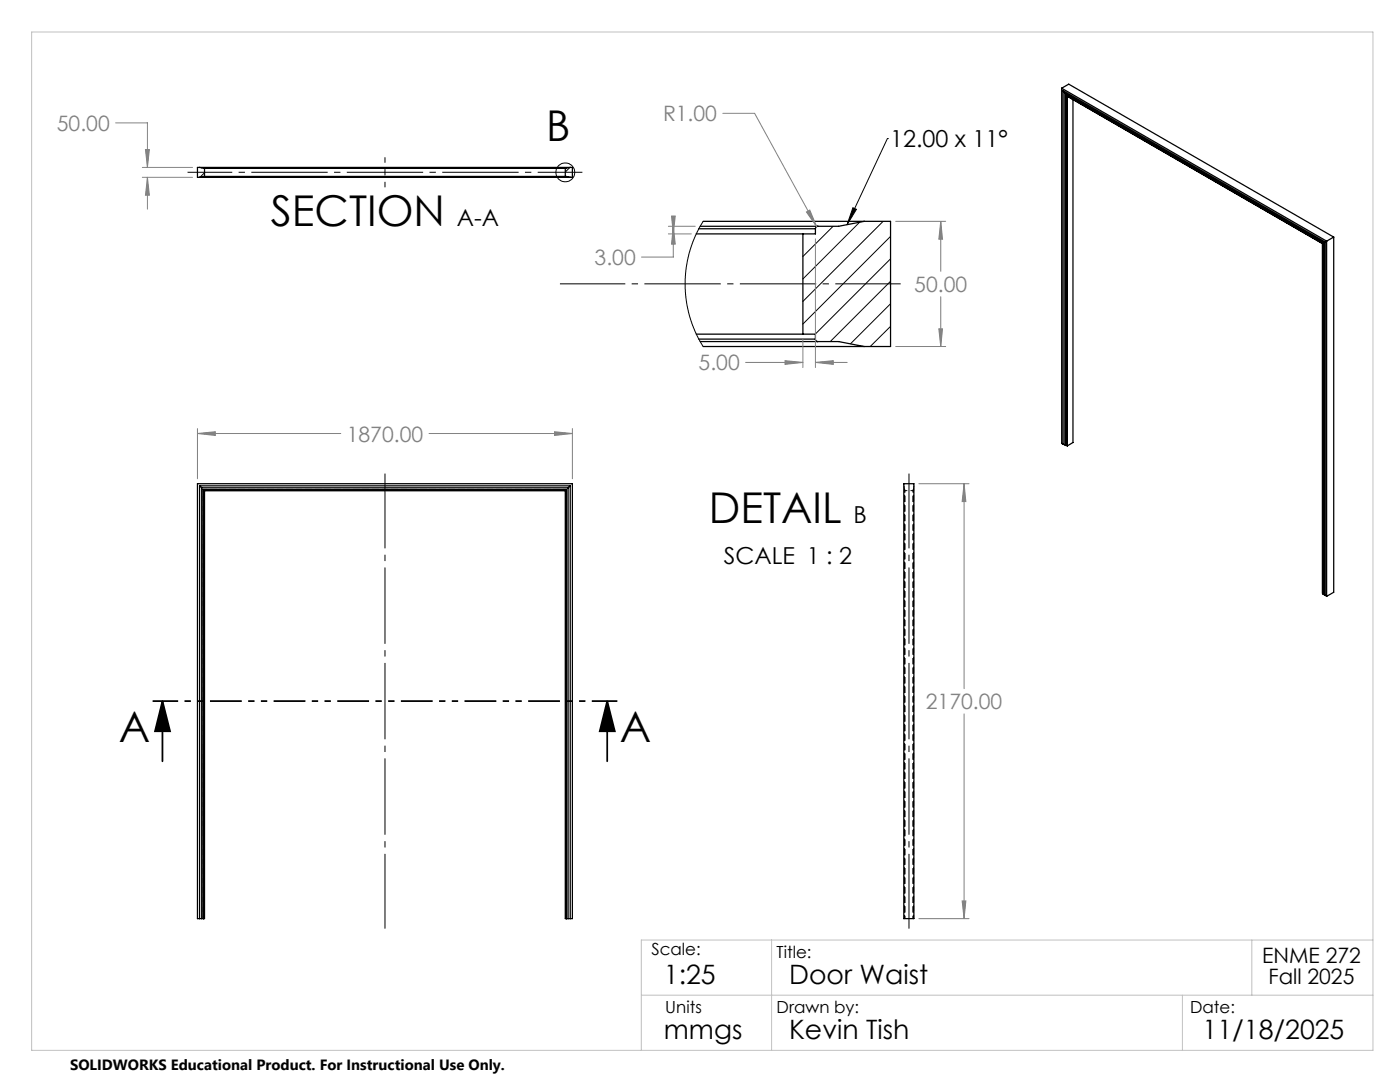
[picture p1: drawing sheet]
<svg xmlns="http://www.w3.org/2000/svg" width="279mm" height="216mm" viewBox="0 0 279 216" stroke-linecap="round" stroke-linejoin="round" font-family="sans-serif">
<path d="M40.6 97.7v85.6M180.5 97.7v85.6M182.3 97.7v85.6M113.1 183.3v-85.6M180.5 183.3v-85.6M180.6 183.3v-85.6M182.2 183.3v-85.6M182.3 183.3v-85.6" fill="none" stroke="#000" stroke-width=".2" stroke-dasharray="1.3 .6" stroke-dashoffset=".7" stroke-linecap="butt"/>
<path d="M113.1 97.7h-72.5" fill="none" stroke="#000" stroke-width=".2" stroke-dasharray="1.3 .6" stroke-dashoffset=".6" stroke-linecap="butt"/>
<g fill="none" stroke="#000" stroke-width=".25">
<path d="M211.9 17.6l52.9 30.5M211.9 17.6l1.4-.8 52.9 30.5M211.9 17.6v70.9l.3 .2M212.2 18.1l52.3 30.2M212.2 18.1v70.6M212.2 18.1l.3 .5M212.5 18.6l51.7 29.8M212.5 18.6v70.2M212.8 19v69.9M212.8 19l51.2 29.6M212.9 19v69.9M214.1 19.9v68.4l-1.1 .7"/>
<path d="M39.4 33.4h74.8v2h-74.8zM39.8 35.4h74M39.8 33.4h74M40.6 33.5h.1M40.6 35.3h.1M40.6 33.5h72.4M40.6 35.3h72.4M40.8 33.6v1.6M112.8 33.6v1.6M113 35.3h.1M113.1 33.5h-.1M139.5 45.6h23.2"/>
<path d="M140.3 44.2h37.4v24.9h-37.4M160.2 46.7v20M162.7 45.6v1.1h-23.7M163.2 45.2l-.3 .1-.2 .3M172.5 44.2l-5.1 1h-27.7M264 48.6v69.9M264.2 48.4v70.2M264.5 48.3v70.5M264.5 48.3l-.3 .1M264.8 48.1v70.9M266.2 47.3l-1.4 .8M266.2 47.3v70.9l-1.4 .8"/>
<path d="M139 66.7h23.7v1M139.5 67.7h23.2M139.7 68.2h27.7l5.1 .9M162.7 67.7l.1 .2 .4 .3M39.4 96.5h74.8v86.8h-1.4v-85.4h-72v85.4h-1.4zM39.8 96.9v86.4M39.8 96.9l.5 .4M39.8 96.9h74M40.3 97.3v86M40.3 97.3h73.1M40.6 97.7h.1M40.6 97.7v85.6v-85.6"/>
<path d="M40.6 97.7h72.5M40.6 97.7h72.4M113 97.7v85.6M113.1 97.7h-.1M113.1 97.7v85.6M113.4 97.3v86M113.8 96.9l-.4 .4M113.8 96.9v86.4M180.4 96.5h2v86.8h-2zM212.2 88.7l.3 .1M212.5 88.8l.3 .1M212.8 88.9h.1"/>
<path d="M212.9 88.9l.1 .1M212.9 88.9h-.1M213 89v-69.8l50.9 29.4 .1 69.8M264 118.5l.2 .1M264.2 118.6l.3 .2M264.5 118.8l.3 .2"/>
</g>
<path d="M180.5 97.3l-.1-.4M180.6 97.7h-.1M182.2 97.7h.1M182.4 96.9l-.1 .4" fill="none" stroke="#000" stroke-width=".2" stroke-dasharray="1.3 .6" stroke-linecap="butt"/>
<path d="M182.3 97.3v86M180.5 183.3v-86" fill="none" stroke="#000" stroke-width=".2" stroke-dasharray="1.3 .6" stroke-dashoffset=".5" stroke-linecap="butt"/>
<path d="M180.6 97.9h1.6" fill="none" stroke="#000" stroke-width=".2" stroke-dasharray="1.3 .6" stroke-dashoffset=".8" stroke-linecap="butt"/>
<g fill="none" stroke="#000" stroke-width=".2">
<path d="M40.8 34.5l-.9 .9M113.7 33.4l-.9 .9M177.1 27.7h.1M177.1 27.7l-8 17.1M140.3 44.2l-1.4 2.6-1 2.6-.7 2.7-.5 3.5 .1 3.1 .6 3.6 1.3 3.8 1.6 3M160.3 46.7h-.1M166.3 45.2l-6.1 6M170.2 41.5l.7 .3-1.8 3zM171.6 44.3l-11.4 11.4M176.2 44.2l-16 15.9M177.7 47.2l-17.5 17.5M177.7 51.6l-15 15.1"/>
<path d="M177.7 56.1l-12 12.1M177.7 60.6l-8 8M177.7 65.1l-4 4"/>
<circle cx="112.8" cy="34.4" r="1.88"/>
</g>
<path d="M32.4 139.9l1.5 6h-3zM32.4 139.9v12M121.2 139.9l1.5 6h-3zM121.2 139.9v12" fill="none" stroke="#000" stroke-width=".35"/>
<g fill="none" stroke="#808080" stroke-width=".2">
<path d="M23.1 24.5h6.3v8.9M28.4 33.4h10M28.4 35.4h10M29 29.8h.8l-.4 3.6zM29.4 35.4l.4 3.5h-.8zM29.4 35.4v6.3M144.3 22.6h6.3l12.4 22.6M133.4 46.7h4.6M133.4 45.2h5.3M134 43.1h.8l-.4 3.6zM134.4 45.2l.4 3.5h-.8zM134.4 45.2v6.1h-6.4"/>
<path d="M160.9 42.3l.7-.4 1.4 3.3zM162.7 47.7v25.6M178.8 44.2h9.9M187.7 44.2l.4 3.5h-.7zM187.7 44.2v10M187.7 59.2v9.9M148.8 72.3h11.4M156.7 72l3.5 .3-3.5 .4zM160.2 67.7v5.6M162.7 72.3l3.6-.3v.7zM162.7 72.3h6.4M178.8 69.1h9.9"/>
<path d="M187.4 65.6h.7l-.4 3.5zM39.4 86.5l3.6-.4v.8zM39.4 85.5v10M39.4 86.5h28.6M85.6 86.5h28.6M110.7 86.1l3.5 .4-3.5 .4zM114.2 85.5v10M183.4 96.5h10M192.4 96.5l.4 3.6h-.8zM192.4 96.5v40.9M192.4 142.5v40.8M192 179.8h.8l-.4 3.5z"/>
<path d="M183.4 183.3h10"/>
</g>
<path d="M76.8 185.3v-90.8M181.4 185.3v-90.8" fill="none" stroke="#000" stroke-width=".2" stroke-dasharray="15.2 1.3 1.3 1.3" stroke-dashoffset=".3" stroke-linecap="butt"/>
<path d="M179.8 56.6h-68.1" fill="none" stroke="#000" stroke-width=".2" stroke-dasharray="15.2 1.3 1.3 1.3" stroke-dashoffset="2.2" stroke-linecap="butt"/>
<path d="M37.4 34.4h78.8" fill="none" stroke="#000" stroke-width=".2" stroke-dasharray="15.2 1.3 1.3 1.3" stroke-dashoffset="6.3" stroke-linecap="butt"/>
<path d="M76.8 37.4v-6" fill="none" stroke="#000" stroke-width=".2" stroke-dasharray="15.2 1.3 1.3 1.3" stroke-dashoffset="14.1" stroke-linecap="butt"/>
<path d="M123.2 139.9h-92.7" fill="none" stroke="#000" stroke-width=".35" stroke-dasharray="6.3 1.3 1.3 1.3 1.3 1.3" stroke-dashoffset="1.2" stroke-linecap="butt"/>
<path d="M6.3 6.4h267.7v203.2h-267.7zM128 198.6h146M154 187.6v22M236 198.6v11M249.8 187.6v11M274 187.6h-146v22" fill="none" stroke="#c0c0c0" stroke-width=".2"/>
<g fill="#000">
<path d="M170.2 41.5l.7 .3-1.8 3z"/>
<path d="M121.2 139.9l1.5 6h-3zM32.4 139.9l1.5 6h-3z"/>
</g>
<path d="M39.4 86.5l3.6-.4v.8zM110.7 86.1l3.5 .4-3.5 .4zM192 179.8h.8l-.4 3.5zM192.4 96.5l.4 3.6h-.8zM29 29.8h.8l-.4 3.6zM29.4 35.4l.4 3.5h-.8zM160.9 42.3l2.1 2.9-1.4-3.3zM187.4 65.6h.7l-.4 3.5zM187.7 44.2l.4 3.5h-.7zM134 43.1h.8l-.4 3.6zM134.4 45.2l.4 3.5h-.8zM156.7 72l3.5 .3-3.5 .4zM162.7 72.3l3.6-.3v.7z" fill="#808080"/>
<g font-size="8.5">
<text x="109" y="28.1">B</text>
<text x="54" y="45.1">SECTION</text>
<text x="141.5" y="104.4">DETAIL</text>
<text x="23.7" y="148">A</text>
<text x="123.7" y="148">A</text>
</g>
<g font-size="5.3">
<text x="132.5" y="196.4">1:25</text>
<text x="157.5" y="196.4">Door Waist</text>
<text x="132.5" y="207.4">mmgs</text>
<text x="157.5" y="207.4">Kevin Tish</text>
<text x="240" y="207.4">11/18/2025</text>
</g>
<g font-size="4.7">
<text x="177.6" y="29.4">12.00 x 11°</text>
<text x="91.2" y="45.1">A-A</text>
<text x="170.3" y="104.4">B</text>
<text x="144.4" y="112.6">SCALE 1 : 2</text>
</g>
<g font-size="4.2" fill="#808080">
<text x="11.4" y="26.1">50.00</text>
<text x="132.3" y="24.2">R1.00</text>
<text x="118.7" y="52.9">3.00</text>
<text x="182.5" y="58.2">50.00</text>
<text x="139.4" y="73.9">5.00</text>
<text x="69.2" y="88.1">1870.00</text>
<text x="184.8" y="141.5">2170.00</text>
</g>
<g font-size="4.2">
<text x="251.9" y="192.2">ENME 272</text>
<text x="253.2" y="196.4">Fall 2025</text>
</g>
<g font-size="3.3">
<text x="130" y="190.6">Scale:</text>
<text x="155" y="191.2">Title:</text>
<text x="132.8" y="202.2">Units</text>
<text x="155" y="202.2">Drawn by:</text>
<text x="237.5" y="202.2">Date:</text>
</g>
<text font-size="3" x="14" y="213.5">SOLIDWORKS Educational Product. For Instructional Use Only.</text>
</svg>
